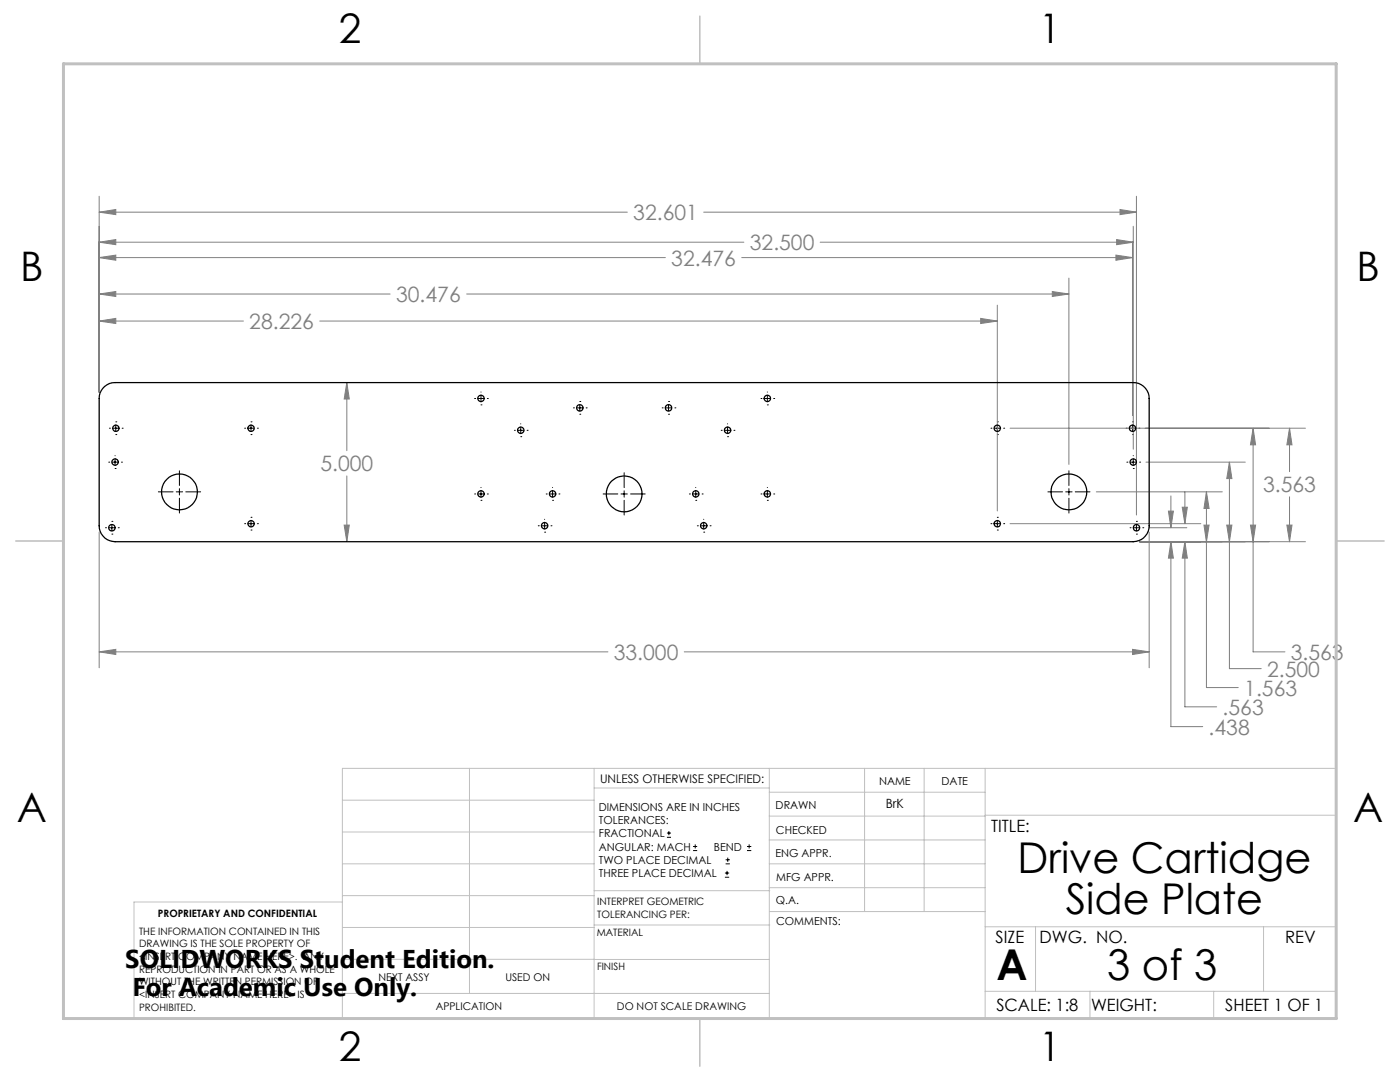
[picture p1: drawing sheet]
<svg xmlns="http://www.w3.org/2000/svg" width="279mm" height="216mm" viewBox="0 0 279 216" stroke-linecap="round" stroke-linejoin="round" font-family="sans-serif">
<g fill="none" stroke="#000" stroke-width=".2">
<path d="M94.7 79.5h.1M95.4 79.5h1.2M96 78.2h.1M96 78.9v1.3M97.3 79.5h.1M151.9 79.5h.1M152.5 79.5h1.3M153.1 78.2h.1M153.1 78.9v1.3M154.4 79.5h.1M21.7 92.2h.1M21.8 85.4h.1"/>
<path d="M22.3 92.2h1.3M22.5 85.4h1.2M23 93.5h.1M23 90.9h.1M23 91.6v1.3M23.1 84.2h.1M23.1 86.7h.1M23.1 84.8v1.3M24.2 92.2h.1M24.4 85.4h.1M31.6 98.1h2.9M35.2 98.1h1.2"/>
<path d="M35.8 93.9v3M35.8 97.5v1.3M35.8 99.4v3M37.1 98.1h2.9M48.8 85.4h.1M49.5 85.4h1.2M50.1 84.2h.1M50.1 86.7h.1M50.1 84.8v1.3M51.4 85.4h.1M94.7 98.6h.1M95.4 98.6h1.2"/>
<path d="M96 80.8h.1M96 99.8h.1M96 97.3h.1M96 97.9v1.3M97.3 98.6h.1M102.7 85.9h.1M103.3 85.9h1.3M103.9 87.1h.1M103.9 84.6h.1M103.9 85.2v1.3M105.2 85.9h.1M109 98.6h.1"/>
<path d="M109.6 98.6h1.3M110.3 99.8h.1M110.3 97.3h.1M110.3 97.9v1.3M111.5 98.6h.1M114.4 81.4h.1M115.1 81.4h1.2M115.7 80.1h.1M115.7 82.7h.1M115.7 80.8v1.2M117 81.4h.1M120.4 98.6h2.9"/>
<path d="M123.9 98.6h1.3M124.6 94.3v3M124.6 97.9v1.3M124.6 99.8v3M125.8 98.6h3M132.2 81.4h.1M132.8 81.4h1.3M133.4 80.1h.1M133.4 82.7h.1M133.4 80.8v1.2M134.7 81.4h.1M137.6 98.6h.1"/>
<path d="M138.2 98.6h1.3M138.9 99.8h.1M138.9 97.3h.1M138.9 97.9v1.3M140.1 98.6h.1M143.9 85.9h.1M144.6 85.9h1.2M145.2 87.1h.1M145.2 84.6h.1M145.2 85.2v1.3M146.5 85.9h.1M151.9 98.6h.1"/>
<path d="M152.5 98.6h1.3M153.1 80.8h.1M153.1 99.8h.1M153.1 97.3h.1M153.1 97.9v1.3M154.4 98.6h.1M197.8 85.4h.1M198.4 85.4h1.3M199 84.2h.1M199 86.7h.1M199 84.8v1.3M200.3 85.4h.1"/>
<path d="M209.1 98.1h3M212.7 98.1h1.3M213.3 93.9v3M213.3 97.5v1.3M213.3 99.4v3M214.6 98.1h2.9M224.8 85.4h.1M224.9 92.2h.1M225.4 85.4h1.3M225.5 92.2h1.3M226 84.2h.1M226 86.7h.1"/>
<path d="M226 84.8v1.3M226.2 93.5h.1M226.2 90.9h.1M226.2 91.6v1.3M227.3 85.4h.1M227.4 92.2h.1M21.1 105.3h.1M21.7 105.3h1.3M22.3 104h.1M22.3 106.6h.1M22.3 104.7v1.2M23.6 105.3h.1"/>
<path d="M48.8 104.5h.1M49.5 104.5h1.2M50.1 103.2h.1M50.1 105.8h.1M50.1 103.9v1.2M51.4 104.5h.1M107.4 104.9h.1M108.1 104.9h1.2M108.7 106.2h.1M108.7 103.6h.1M108.7 104.3v1.3M110 104.9h.1"/>
<path d="M139.2 104.9h.1M139.8 104.9h1.3M140.4 106.2h.1M140.4 103.6h.1M140.4 104.3v1.3M141.7 104.9h.1M197.8 104.5h.1M198.4 104.5h1.3M199 103.2h.1M199 105.8h.1M199 103.9v1.2M200.3 104.5h.1"/>
<path d="M225.5 105.3h.1M226.2 105.3h1.2M226.8 104h.1M226.8 106.6h.1M226.8 104.7v1.2M228.1 105.3h.1M133.1 167.1h.8M133.1 166.2h.8M133.5 165.8v.9M138.3 169.7h.8M138.3 168.9h.8M138.7 168.5v.8"/>
<path d="M144.7 175h.8M144.7 174.2h.8M144.8 172.4h.9M144.8 171.6h.9M145.1 173.8v.8M145.2 171.1v.9M149.1 169.7h.8M149.1 168.9h.8M149.5 168.5v.8"/>
</g>
<g fill="none" stroke="#808080" stroke-width=".2">
<path d="M19.8 39.2v39M226.8 39.2v63.6M19.8 58.7l3.3-.5v1zM19.8 51.4l3.3-.5v1zM19.8 48.3l3.3-.5v1zM19.8 42.3l3.3-.5v1zM19.8 58.7h58.1M19.8 51.4h113M19.8 48.3h128.6M19.8 42.3h105.4M93.1 58.7h120.2M140.4 42.3h86.4"/>
<path d="M148 51.4h78M163.7 48.3h62.5M210 58.2l3.3 .5-3.3 .5zM213.3 55.5v37.2M222.7 50.9l3.3 .5-3.3 .5zM222.8 47.8l3.4 .5-3.4 .5zM223.5 41.8l3.3 .5-3.3 .5zM226 48.2v34.7M226.2 45.2v44.4M19.8 64.1l3.3-.6v1.1zM19.8 64.1h28.8M63.8 64.1h135.2"/>
<path d="M69.2 76.3l.5 3.3h-1zM69.2 76.3v13.6M195.7 63.5l3.3 .6-3.3 .5zM199 60.9v41.1M69.2 95v13.1M201.6 85.4h58.9M218.8 98.1h25.1M228.7 92.2h19.8M233.7 99v6.3M236.5 98.1v6.4M240.8 98.1l.5 3.4h-1zM240.8 98.1v39.1h6.3"/>
<path d="M245.4 92.2l.5 3.3h-1.1zM245.4 92.2v41.2h6.3M250.1 85.4l.5 3.4h-1zM250.1 85.4v44.7h6.3M257.4 85.4l.4 3.4h-1zM257.4 85.4v8.7M257.4 99.1v9M19.8 106.2v27M68.7 104.8h1l-.5 3.3zM201.6 104.5h38M227.4 108.1h33.1M229.3 106.2v27"/>
<path d="M229.3 105.3h7.6M233.2 102h1l-.5 3.3zM233.7 108.1l.5 3.3h-1zM233.7 108.1v36.9h6.3M235.9 101.2h1.1l-.5 3.3zM236.5 108.1l.5 3.3h-1.1zM236.5 108.1v32.9h6.3M240.3 104.8h1l-.5 3.3zM244.8 104.8h1.1l-.5 3.3zM249.6 104.8h1l-.5 3.3zM256.8 104.8h1l-.4 3.3zM19.8 130.1l3.3-.5v1z"/>
<path d="M19.8 130.1h101.5M136.6 130.1h92.7M226 129.6l3.3 .5-3.3 .5z"/>
</g>
<g fill="none" stroke="#c0c0c0" stroke-width=".2">
<path d="M68.3 159.7h50.3M93.7 153.3v44.9M118.6 153.3v49.9M118.6 157.2h34.9M153.5 153.3v49.9M153.5 158.1h43.1M172.5 153.3v28.6M184.4 153.3v28.6M196.6 153.3v49.9M68.3 180h-41.6v23.2h240v-49.9h-198.4v49.9M68.3 178.7h50.3M68.3 172.4h50.3"/>
<path d="M68.3 166h50.3M118.6 177.7h35M153.5 167.6h43.1M153.5 162.8h43.1M153.5 172.4h43.1M153.5 177.1h43.1M196.6 162.7h70.1M68.3 198.2h85.2M68.3 191.4l85.2 .1M68.3 185.1h50.3M118.6 184.6h35M153.6 181.9h43"/>
<path d="M196.6 197.8h70.1M196.6 184.9h70.1M206.7 184.9v12.9M217.5 197.8v5.4M242.2 197.8v5.4M252.2 184.9v12.9"/>
</g>
<path d="M139.7 3.2v9.5M3.1 107.9h9.6M266.7 107.9h9.5M139.7 203.2v9.6" fill="none" stroke="#c0c0c0" stroke-width=".3"/>
<path d="M12.7 12.7h254v190.5h-254z" fill="none" stroke="#c0c0c0" stroke-width=".6"/>
<path d="M19.8 130.1l3.3-.5v1zM226 129.6l3.3 .5-3.3 .5zM68.7 104.8h1l-.5 3.3zM69.2 76.3l.5 3.3h-1zM195.7 63.5l3.3 .6-3.3 .5zM19.8 64.1l3.3-.6v1.1zM19.8 58.7l3.3-.5v1zM210 58.2l3.3 .5-3.3 .5zM19.8 51.4l3.3-.5v1zM222.7 50.9l3.3 .5-3.3 .5zM19.8 48.3l3.3-.5v1zM222.8 47.8l3.4 .5-3.4 .5zM19.8 42.3l3.3-.5v1zM223.5 41.8l3.3 .5-3.3 .5zM233.7 108.1l.5 3.3h-1zM233.2 102h1l-.5 3.3zM236.5 108.1l.5 3.3h-1.1zM235.9 101.2h1.1l-.5 3.3zM240.3 104.8h1l-.5 3.3zM240.8 98.1l.5 3.4h-1zM244.8 104.8h1.1l-.5 3.3zM245.4 92.2l.5 3.3h-1.1zM249.6 104.8h1l-.5 3.3zM250.1 85.4l.5 3.4h-1zM256.8 104.8h1l-.4 3.3zM257.4 85.4l.4 3.4h-1z" fill="#808080"/>
<g fill="none" stroke="#000" stroke-width=".25">
<path d="M20.5 77.5a3.2 3.2 0 0 1 2.5-1.2h203.2a3.2 3.2 0 0 1 3.1 3.2v25.4a3.2 3.2 0 0 1-3.1 3.2h-203.2a3.2 3.2 0 0 1-3.2-3.2v-25.4a2.97 2.97 0 0 1 .7-2z"/>
<circle cx="96" cy="79.5" r=".63"/>
<circle cx="153.1" cy="79.5" r=".63"/>
<circle cx="23" cy="92.2" r=".63"/>
<circle cx="23.1" cy="85.4" r=".63"/>
<circle cx="35.8" cy="98.1" r="3.6"/>
<circle cx="50.1" cy="85.5" r=".63"/>
<circle cx="96" cy="98.6" r=".63"/>
<circle cx="103.9" cy="85.8" r=".63"/>
<circle cx="110.3" cy="98.6" r=".63"/>
<circle cx="115.7" cy="81.4" r=".64"/>
<circle cx="124.6" cy="98.5" r="3.6"/>
<circle cx="133.4" cy="81.4" r=".64"/>
<circle cx="138.9" cy="98.5" r=".63"/>
<circle cx="145.2" cy="85.9" r=".63"/>
<circle cx="153.1" cy="98.5" r=".63"/>
<circle cx="199" cy="85.5" r=".63"/>
<circle cx="213.3" cy="98.2" r="3.6"/>
<circle cx="226" cy="85.5" r=".63"/>
<circle cx="226.2" cy="92.2" r=".63"/>
<circle cx="22.3" cy="105.3" r=".64"/>
<circle cx="50.1" cy="104.5" r=".63"/>
<circle cx="108.7" cy="104.9" r=".63"/>
<circle cx="140.4" cy="104.9" r=".63"/>
<circle cx="199" cy="104.5" r=".63"/>
<circle cx="226.8" cy="105.3" r=".64"/>
</g>
<g font-size="8.5">
<text x="203.1" y="174.2">Drive Cartidge</text>
<text x="212.7" y="182.3">Side Plate</text>
<text x="198.9" y="195.5">A</text>
<text x="221" y="195.5">3 of 3</text>
</g>
<g font-size="8.1">
<text x="67.6" y="8.5">2</text>
<text x="207.3" y="8.5">1</text>
<text x="4" y="56.2">B</text>
<text x="270.7" y="56.2">B</text>
<text x="3.3" y="164.1">A</text>
<text x="270" y="164.1">A</text>
<text x="67.6" y="211.7">2</text>
<text x="207.3" y="211.7">1</text>
</g>
<g font-size="5.1">
<text x="25" y="193.2">SOLIDWORKS Student Edition.</text>
<text x="26.4" y="198.8">For Academic Use Only.</text>
</g>
<g font-size="4.2" fill="#808080">
<text x="126.4" y="43.9">32.601</text>
<text x="134" y="53">32.476</text>
<text x="149.6" y="49.9">32.500</text>
<text x="49.8" y="65.6">28.226</text>
<text x="79.1" y="60.3">30.476</text>
<text x="63.9" y="94">5.000</text>
<text x="252.1" y="98.2">3.563</text>
<text x="122.5" y="131.7">33.000</text>
<text x="257.6" y="131.7">3.563</text>
<text x="252.9" y="135">2.500</text>
<text x="244" y="142.6">.563</text>
<text x="248.3" y="138.8">1.563</text>
<text x="241.2" y="146.6">.438</text>
</g>
<g font-size="3.4">
<text x="197.8" y="166">TITLE:</text>
<text x="198.7" y="188.1">SIZE</text>
<text x="207.5" y="188.1">DWG. NO.</text>
<text x="256.5" y="188.2">REV</text>
<text x="198.8" y="201.7">SCALE: 1:8</text>
<text x="217.7" y="201.8">WEIGHT:</text>
<text x="244.5" y="201.7">SHEET 1 OF 1</text>
</g>
<text font-size="2.5" x="176.8" y="161.3">BrK</text>
<text font-size="2.4" x="119.8" y="156.2">UNLESS OTHERWISE SPECIFIED:</text>
<g font-size="2.2">
<text x="119.5" y="161.8">DIMENSIONS ARE IN INCHES</text>
<text x="154.8" y="161.4">DRAWN</text>
<text x="175.4" y="156.6">NAME</text>
<text x="187.9" y="156.7">DATE</text>
<text x="119.5" y="164.4">TOLERANCES:</text>
<text x="119.5" y="167.1">FRACTIONAL</text>
<text x="154.9" y="166.3">CHECKED</text>
<text x="119.5" y="169.7">ANGULAR: MACH</text>
<text x="119.5" y="172.4">TWO PLACE DECIMAL</text>
<text x="142.5" y="169.7">BEND</text>
<text x="154.8" y="171">ENG APPR.</text>
<text x="119.5" y="175">THREE PLACE DECIMAL</text>
<text x="154.9" y="175.7">MFG APPR.</text>
<text x="154.9" y="180.4">Q.A.</text>
<text x="154.9" y="184.6">COMMENTS:</text>
</g>
<g font-size="2.1">
<text x="75.5" y="195.7">NEXT ASSY</text>
<text x="100.9" y="195.7">USED ON</text>
<text x="86.9" y="201.5">APPLICATION</text>
<text x="123.1" y="201.6">DO NOT SCALE DRAWING</text>
</g>
<g font-size="2">
<text x="31.5" y="182.9">PROPRIETARY AND CONFIDENTIAL</text>
<text x="119.2" y="180.6">INTERPRET GEOMETRIC</text>
<text x="119.2" y="183.1">TOLERANCING PER:</text>
<text x="27.8" y="186.5">THE INFORMATION CONTAINED IN THIS</text>
<text x="27.8" y="189">DRAWING IS THE SOLE PROPERTY OF</text>
<text x="27.8" y="191.6">&lt;INSERT COMPANY NAME HERE&gt;. ANY</text>
<text x="119.1" y="186.7">MATERIAL</text>
<text x="27.8" y="194.1">REPRODUCTION IN PART OR AS A WHOLE</text>
<text x="27.8" y="196.6">WITHOUT THE WRITTEN PERMISSION OF</text>
<text x="119.1" y="193.5">FINISH</text>
<text x="27.8" y="199.1">&lt;INSERT COMPANY NAME HERE&gt; IS</text>
<text x="27.8" y="201.7">PROHIBITED.</text>
</g>
</svg>
